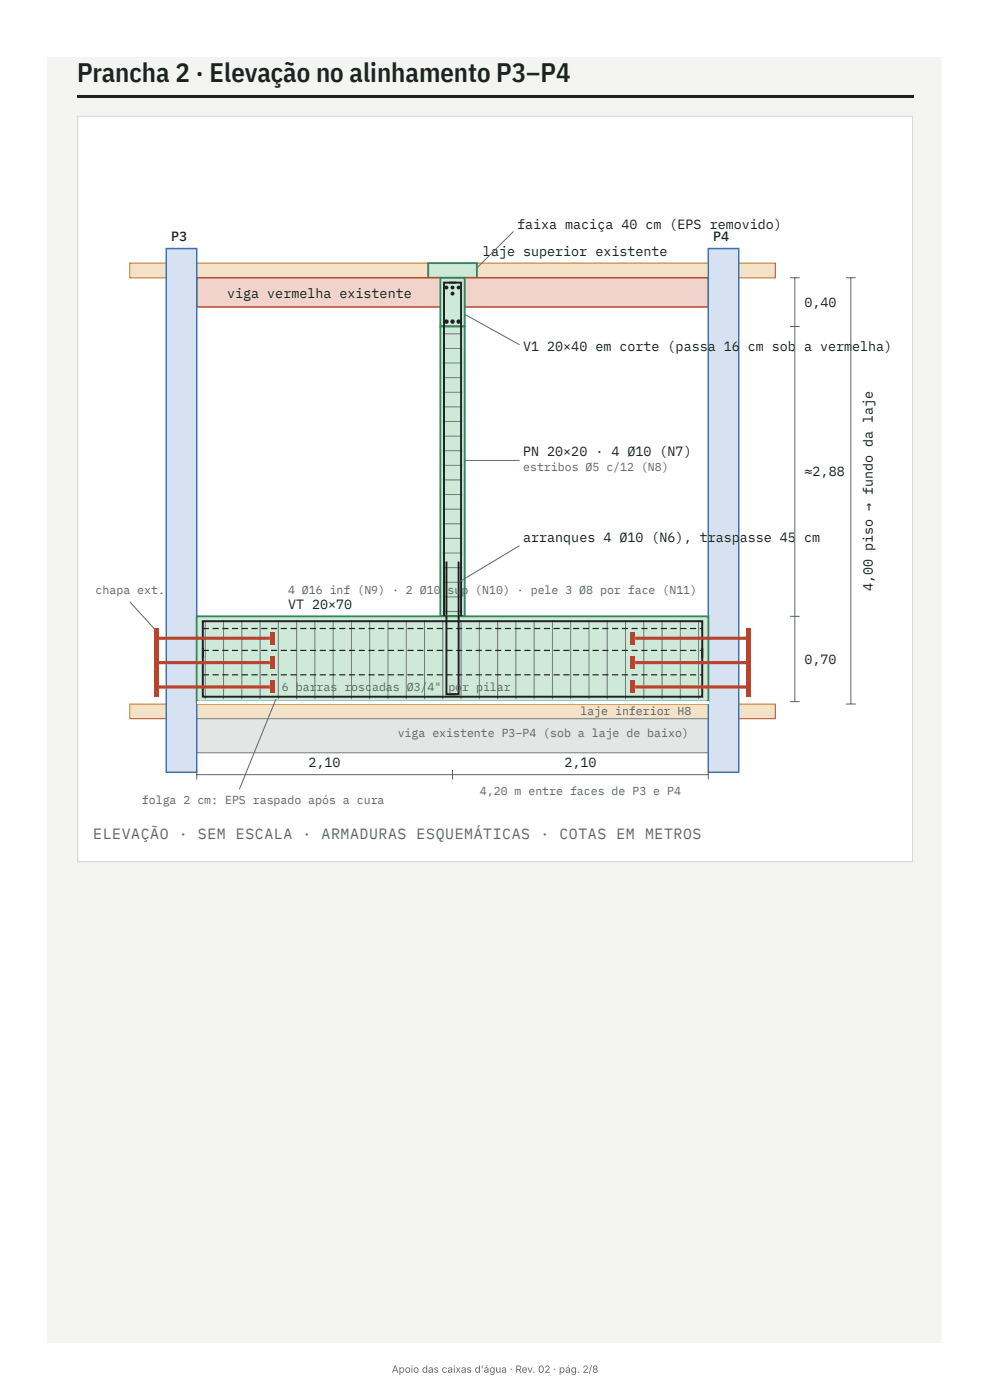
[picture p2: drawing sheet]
<svg xmlns="http://www.w3.org/2000/svg" width="210mm" height="297mm" viewBox="0 0 210 297" stroke-linecap="round" stroke-linejoin="round" font-family="sans-serif">
<path d="M10.1 12.2h189.9v273h-189.9z" fill="#f4f5f3"/>
<path d="M16.4 20.3h177.5v.6h-177.5z" fill="#1c2321"/>
<path d="M16.4 24.5h177.5v158.7h-177.5z" fill="#fff"/>
<path d="M16.5 24.7h177.3v158.3h-177.3z" fill="none" stroke="#d5dad7" stroke-width=".26"/>
<path d="M27.5 55.9h137.1v3.1h-137.1z" fill="#f3e2c8"/>
<path d="M27.5 55.9h137.1v3.1h-137.1z" fill="none" stroke="#c9822e" stroke-width=".26"/>
<path d="M90.9 55.9h10.4v3.1h-10.4z" fill="#cfe9d9"/>
<path d="M90.9 55.9h10.4v3.1h-10.4z" fill="none" stroke="#2f8a57" stroke-width=".39"/>
<path d="M41.8 59h108.6v6.2h-108.6z" fill="#f1d3cc"/>
<path d="M41.8 59h108.6v6.2h-108.6z" fill="none" stroke="#b8432f" stroke-width=".31"/>
<path d="M27.5 149.5h137.1v3.1h-137.1z" fill="#f3e2c8"/>
<path d="M27.5 149.5h137.1v3.1h-137.1z" fill="none" stroke="#c9822e" stroke-width=".26"/>
<path d="M41.8 152.6h108.6v7.3h-108.6z" fill="#e3e6e4"/>
<path d="M41.8 152.6h108.6v7.3h-108.6z" fill="none" stroke="#8a918e" stroke-width=".26"/>
<path d="M35.3 52.8h6.5v111.2h-6.5z" fill="#d6e2f2"/>
<path d="M35.3 52.8h6.5v111.2h-6.5z" fill="none" stroke="#3c6fb0" stroke-width=".31"/>
<path d="M150.4 52.8h6.5v111.2h-6.5z" fill="#d6e2f2"/>
<path d="M150.4 52.8h6.5v111.2h-6.5z" fill="none" stroke="#3c6fb0" stroke-width=".31"/>
<path d="M93.5 59h5.2v10.3h-5.2z" fill="#cfe9d9"/>
<path d="M93.5 59h5.2v10.3h-5.2z" fill="none" stroke="#2f8a57" stroke-width=".39"/>
<path d="M93.5 69.3h5.2v61.6h-5.2z" fill="#cfe9d9"/>
<path d="M93.5 69.3h5.2v61.6h-5.2z" fill="none" stroke="#2f8a57" stroke-width=".39"/>
<path d="M41.8 130.9h108.6v18.1h-108.6z" fill="#cfe9d9"/>
<path d="M41.8 130.9h108.6v18.1h-108.6z" fill="none" stroke="#2f8a57" stroke-width=".39"/>
<path d="M41.8 149h108.6v.5h-108.6z" fill="#fff"/>
<g fill="none" stroke="#1c2321" stroke-width=".21">
<path d="M94 77.1h4.2M94 74h4.2M94 70.9h4.2M94 98.8h4.2M94 95.7h4.2M94 92.6h4.2M94 89.5h4.2M94 86.4h4.2M94 83.3h4.2M94 80.2h4.2M94 117.5h4.2M94 114.4h4.2"/>
<path d="M94 111.2h4.2M94 108.1h4.2M94 105h4.2M94 101.9h4.2M43.6 131.7v16.8M47.5 131.7v16.8M51.3 131.7v16.8M55.2 131.7v16.8M59.1 131.7v16.8M63 131.7v16.8M66.9 131.7v16.8M70.7 131.7v16.8"/>
<path d="M74.6 131.7v16.8M78.5 131.7v16.8M82.4 131.7v16.8M86.3 131.7v16.8M90.1 131.7v16.8M94 131.7v16.8M94 129.9h4.2M94 126.8h4.2M94 123.7h4.2M94 120.6h4.2M97.9 131.7v16.8M101.8 131.7v16.8"/>
<path d="M105.7 131.7v16.8M109.5 131.7v16.8M113.4 131.7v16.8M117.3 131.7v16.8M121.2 131.7v16.8M125.1 131.7v16.8M128.9 131.7v16.8M132.8 131.7v16.8M136.7 131.7v16.8M140.6 131.7v16.8M144.5 131.7v16.8M148.3 131.7v16.8"/>
</g>
<path d="M43.1 137.6v10.4h106v-10.4M43.1 139.7v-7.8h106v7.8" fill="none" stroke="#1c2321" stroke-width=".41"/>
<path d="M43.1 143.2h1.3v.3h-1.3zM45.1 143.2h1.3v.3h-1.3zM47.2 143.2h1.3v.3h-1.3zM49.3 143.2h1.3v.3h-1.3zM51.3 143.2h1.3v.3h-1.3zM53.4 143.2h1.3v.3h-1.3zM55.5 143.2h1.3v.3h-1.3zM57.6 143.2h1.2v.3h-1.2zM59.6 143.2h1.3v.3h-1.3zM61.7 143.2h1.3v.3h-1.3zM63.8 143.2h1.3v.3h-1.3zM65.8 143.2h1.3v.3h-1.3zM67.9 143.2h1.3v.3h-1.3zM70 143.2h1.3v.3h-1.3zM72 143.2h1.3v.3h-1.3zM74.1 143.2h1.3v.3h-1.3zM76.2 143.2h1.3v.3h-1.3zM78.2 143.2h1.3v.3h-1.3zM80.3 143.2h1.3v.3h-1.3zM82.4 143.2h1.3v.3h-1.3zM84.5 143.2h1.2v.3h-1.2zM86.5 143.2h1.3v.3h-1.3zM88.6 143.2h1.3v.3h-1.3zM90.7 143.2h1.3v.3h-1.3zM92.7 143.2h1.3v.3h-1.3zM94.8 143.2h1.3v.3h-1.3zM96.9 143.2h1.3v.3h-1.3zM98.9 143.2h1.3v.3h-1.3zM101 143.2h1.3v.3h-1.3zM103.1 143.2h1.3v.3h-1.3zM105.1 143.2h1.3v.3h-1.3zM107.2 143.2h1.3v.3h-1.3zM109.3 143.2h1.3v.3h-1.3zM111.4 143.2h1.3v.3h-1.3zM113.4 143.2h1.3v.3h-1.3zM115.5 143.2h1.3v.3h-1.3zM117.6 143.2h1.3v.3h-1.3zM119.6 143.2h1.3v.3h-1.3zM121.7 143.2h1.3v.3h-1.3zM123.8 143.2h1.3v.3h-1.3zM125.8 143.2h1.3v.3h-1.3zM127.9 143.2h1.3v.3h-1.3zM130 143.2h1.3v.3h-1.3zM132.1 143.2h1.2v.3h-1.2zM134.1 143.2h1.3v.3h-1.3zM136.2 143.2h1.3v.3h-1.3zM138.3 143.2h1.3v.3h-1.3zM140.3 143.2h1.3v.3h-1.3zM142.4 143.2h1.3v.3h-1.3zM144.5 143.2h1.3v.3h-1.3zM146.5 143.2h1.3v.3h-1.3zM148.6 143.2h.5v.3h-.5zM43.1 138h1.3v.3h-1.3zM45.1 138h1.3v.3h-1.3zM47.2 138h1.3v.3h-1.3zM49.3 138h1.3v.3h-1.3zM51.3 138h1.3v.3h-1.3zM53.4 138h1.3v.3h-1.3zM55.5 138h1.3v.3h-1.3zM57.6 138h1.2v.3h-1.2zM59.6 138h1.3v.3h-1.3zM61.7 138h1.3v.3h-1.3zM63.8 138h1.3v.3h-1.3zM65.8 138h1.3v.3h-1.3zM67.9 138h1.3v.3h-1.3zM70 138h1.3v.3h-1.3zM72 138h1.3v.3h-1.3zM74.1 138h1.3v.3h-1.3zM76.2 138h1.3v.3h-1.3zM78.2 138h1.3v.3h-1.3zM80.3 138h1.3v.3h-1.3zM82.4 138h1.3v.3h-1.3zM84.5 138h1.2v.3h-1.2zM86.5 138h1.3v.3h-1.3zM88.6 138h1.3v.3h-1.3zM90.7 138h1.3v.3h-1.3zM92.7 138h1.3v.3h-1.3zM94.8 138h1.3v.3h-1.3zM96.9 138h1.3v.3h-1.3zM98.9 138h1.3v.3h-1.3zM101 138h1.3v.3h-1.3zM103.1 138h1.3v.3h-1.3zM105.1 138h1.3v.3h-1.3zM107.2 138h1.3v.3h-1.3zM109.3 138h1.3v.3h-1.3zM111.4 138h1.3v.3h-1.3zM113.4 138h1.3v.3h-1.3zM115.5 138h1.3v.3h-1.3zM117.6 138h1.3v.3h-1.3zM119.6 138h1.3v.3h-1.3zM121.7 138h1.3v.3h-1.3zM123.8 138h1.3v.3h-1.3zM125.8 138h1.3v.3h-1.3zM127.9 138h1.3v.3h-1.3zM130 138h1.3v.3h-1.3zM132.1 138h1.2v.3h-1.2zM134.1 138h1.3v.3h-1.3zM136.2 138h1.3v.3h-1.3zM138.3 138h1.3v.3h-1.3zM140.3 138h1.3v.3h-1.3zM142.4 138h1.3v.3h-1.3zM144.5 138h1.3v.3h-1.3zM146.5 138h1.3v.3h-1.3zM148.6 138h.5v.3h-.5zM43.1 133.4h1.3v.2h-1.3zM45.1 133.4h1.3v.2h-1.3zM47.2 133.4h1.3v.2h-1.3zM49.3 133.4h1.3v.2h-1.3zM51.3 133.4h1.3v.2h-1.3zM53.4 133.4h1.3v.2h-1.3zM55.5 133.4h1.3v.2h-1.3zM57.6 133.4h1.2v.2h-1.2zM59.6 133.4h1.3v.2h-1.3zM61.7 133.4h1.3v.2h-1.3zM63.8 133.4h1.3v.2h-1.3zM65.8 133.4h1.3v.2h-1.3zM67.9 133.4h1.3v.2h-1.3zM70 133.4h1.3v.2h-1.3zM72 133.4h1.3v.2h-1.3zM74.1 133.4h1.3v.2h-1.3zM76.2 133.4h1.3v.2h-1.3zM78.2 133.4h1.3v.2h-1.3zM80.3 133.4h1.3v.2h-1.3zM82.4 133.4h1.3v.2h-1.3zM84.5 133.4h1.2v.2h-1.2zM86.5 133.4h1.3v.2h-1.3zM88.6 133.4h1.3v.2h-1.3zM90.7 133.4h1.3v.2h-1.3zM92.7 133.4h1.3v.2h-1.3zM94.8 133.4h1.3v.2h-1.3zM96.9 133.4h1.3v.2h-1.3zM98.9 133.4h1.3v.2h-1.3zM101 133.4h1.3v.2h-1.3zM103.1 133.4h1.3v.2h-1.3zM105.1 133.4h1.3v.2h-1.3zM107.2 133.4h1.3v.2h-1.3zM109.3 133.4h1.3v.2h-1.3zM111.4 133.4h1.3v.2h-1.3zM113.4 133.4h1.3v.2h-1.3zM115.5 133.4h1.3v.2h-1.3zM117.6 133.4h1.3v.2h-1.3zM119.6 133.4h1.3v.2h-1.3zM121.7 133.4h1.3v.2h-1.3zM123.8 133.4h1.3v.2h-1.3zM125.8 133.4h1.3v.2h-1.3zM127.9 133.4h1.3v.2h-1.3zM130 133.4h1.3v.2h-1.3zM132.1 133.4h1.2v.2h-1.2zM134.1 133.4h1.3v.2h-1.3zM136.2 133.4h1.3v.2h-1.3zM138.3 133.4h1.3v.2h-1.3zM140.3 133.4h1.3v.2h-1.3zM142.4 133.4h1.3v.2h-1.3zM144.5 133.4h1.3v.2h-1.3zM146.5 133.4h1.3v.2h-1.3zM148.6 133.4h.5v.2h-.5z" fill="#1c2321"/>
<path d="M95.3 60h2.6v70.9M96.9 60h-2.6v70.9M94.8 119.3v28.2h2.1M97.4 119.3v28.2h-2.1" fill="none" stroke="#1c2321" stroke-width=".41"/>
<g fill="#1c2321">
<circle cx="94.8" cy="68.3" r=".47"/>
<circle cx="96.1" cy="68.3" r=".47"/>
<circle cx="97.4" cy="68.3" r=".47"/>
<circle cx="94.8" cy="61.1" r=".41"/>
<circle cx="97.4" cy="61.1" r=".41"/>
<circle cx="96.1" cy="61.1" r=".41"/>
<circle cx="96.1" cy="62.4" r=".41"/>
</g>
<path d="M33.8 135.6h23.5M33.8 145.9h23.5M33.8 140.7h23.5" fill="none" stroke="#b8432f" stroke-width=".67" stroke-linecap="butt"/>
<g fill="#b8432f">
<path d="M32.7 133.5h1.1v14.5h-1.1z"/>
<path d="M57.3 144.6h1v2.6h-1z"/>
<path d="M57.3 139.4h1v2.6h-1z"/>
<path d="M57.3 134.3h1v2.6h-1z"/>
</g>
<path d="M134.9 135.6h23.5M134.9 145.9h23.5M134.9 140.7h23.5" fill="none" stroke="#b8432f" stroke-width=".67" stroke-linecap="butt"/>
<g fill="#b8432f">
<path d="M158.4 133.5h1.1v14.5h-1.1z"/>
<path d="M133.9 144.6h1v2.6h-1z"/>
<path d="M133.9 139.4h1v2.6h-1z"/>
<path d="M133.9 134.3h1v2.6h-1z"/>
</g>
<g fill="none" stroke="#5d6864" stroke-width=".21">
<path d="M109 49.2l-7.7 7.7M167.7 59h2.1M168.8 59v90M179.6 59h2.1M180.7 59v90.5M98.7 66.8l11.6 6.4M167.7 69.3h2.1M98.7 97.8h11.6M110.3 115.9l-12.9 7.8M27.5 127.8l5.2 5.7M167.7 130.9h2.1M58.6 148.5l-7.8 19.1"/>
<path d="M167.7 149h2.1M179.6 149.5h2.1M41.8 163.5v2.1M41.8 164.5h108.6M96.1 163.5v2.1M150.4 163.5v2.1"/>
</g>
<text font-size="5.7" fill="#1c2321" x="16.4" y="17.4">Prancha 2 · Elevação no alinhamento P3–P4</text>
<text font-size="3.2" fill="#5d6864" x="19.8" y="178.2">ELEVAÇÃO · SEM ESCALA · ARMADURAS ESQUEMÁTICAS · COTAS EM METROS</text>
<g font-size="2.8" fill="#1c2321">
<text x="36.3" y="51.2">P3</text>
<text x="109.8" y="48.6">faixa maciça 40 cm (EPS removido)</text>
<text x="151.5" y="51.2">P4</text>
<text x="102.6" y="54.3">laje superior existente</text>
<text x="48.2" y="63.4">viga vermelha existente</text>
<text x="170.9" y="65.2">0,40</text>
<text x="111.1" y="74.5">V1</text>
<text x="116.2" y="74.5">20×40 em corte (passa 16</text>
<text x="158.8" y="74.5">cm sob</text>
<text x="170.7" y="74.5">a verm</text>
<text x="181" y="74.5">elha)</text>
<text x="111.1" y="96.8">PN 20×20 · 4 Ø10 (N7)</text>
<text x="170.9" y="101.2">≈2,88</text>
<text x="111.1" y="115.1">arranques 4 Ø10 (N6), trasp</text>
<text x="157.1" y="115.1">asse 45</text>
<text x="170.7" y="115.1">cm</text>
<text x="185.3" y="125.6" transform="rotate(-90 185.3 125.6)">4,00 piso → fundo da laje</text>
<text x="61.2" y="129.4">VT 20×70</text>
<text x="170.9" y="141">0,70</text>
<text x="65.5" y="163">2,10</text>
<text x="119.8" y="163">2,10</text>
</g>
<g font-size="2.5" fill="#5d6864">
<text x="111.1" y="100.1">estribos Ø5 c/12 (N8)</text>
<text x="20.3" y="126.2">chapa ext.</text>
<text x="61.2" y="126.2">4 Ø16 inf (N9) · 2 Ø10</text>
<text x="95" y="126.2">su</text>
<text x="98" y="126.2">p (N10) · pele 3 Ø8 por face (N11)</text>
<text x="59.9" y="146.7">6 bar</text>
<text x="67.2" y="146.7">ras rosc</text>
<text x="79" y="146.7">adas</text>
<text x="86.4" y="146.7">Ø3/</text>
<text x="90.8" y="146.7">4&quot;</text>
<text x="95.2" y="146.7">po</text>
<text x="98.2" y="146.7">r pilar</text>
<text x="123.3" y="151.9">laje inferior H8</text>
<text x="84.5" y="156.5">viga existente P3–P4 (sob a laje de baixo)</text>
<text x="30.1" y="170.7">folga 2 cm: EPS raspado após a cura</text>
<text x="101.9" y="168.9">4,20 m entre faces de P3 e P4</text>
</g>
<text font-size="2.1" fill="#666" x="83.2" y="291.6">Apoio das caixas d'água · Rev. 02 · pág. 2/8</text>
</svg>
